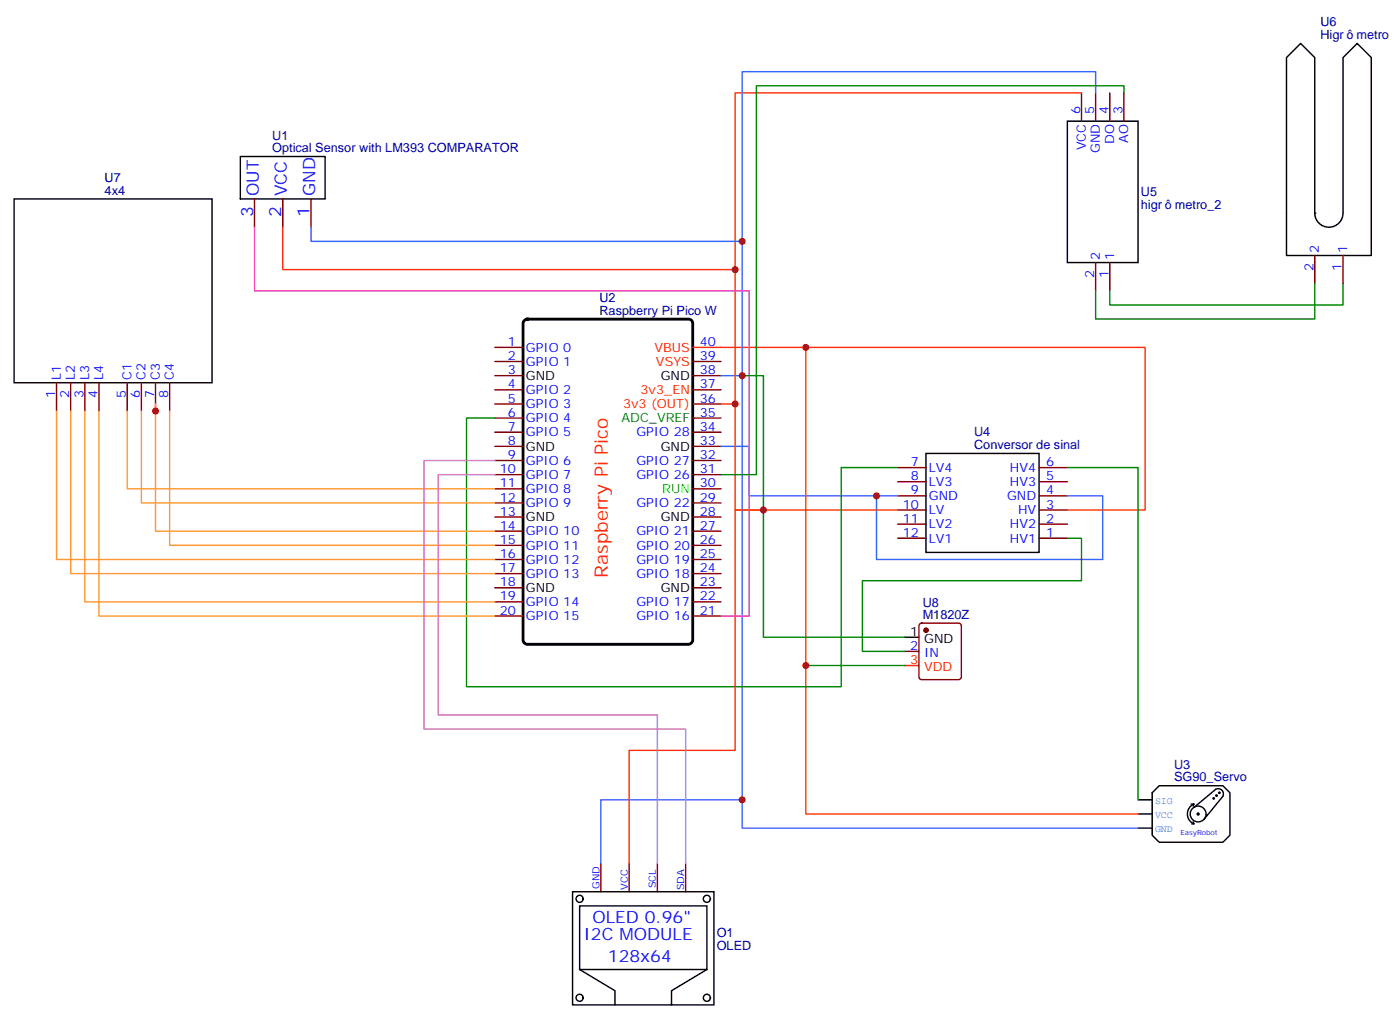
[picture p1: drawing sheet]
<svg xmlns="http://www.w3.org/2000/svg" width="349mm" height="254mm" viewBox="0 0 349 254" stroke-linecap="round" stroke-linejoin="round" font-family="sans-serif">
<g fill="none" stroke="#000" stroke-width=".35">
<path d="M321 14.4l3.6-3.6 3.5 3.6v38.8a3.5 3.5 0 0 0 3.5 3.5 3.5 3.5 0 0 0 3.5-3.5v-38.8l3.6-3.6 3.5 3.6v49.3h-21.2zM60 39.1h21.1v10.5h-21.1zM266.3 30.2h17.7v35.3h-17.7zM3.5 49.6h49.4v45.9h-49.4zM231.1 113.1h28.2v24.7h-28.2zM225.8 159h3.5M284 199.6h3.5M287.5 197.8l1.8-1.8h15.9l1.7 1.8v10.6l-1.7 1.7h-15.9l-1.8-1.7zM303 199.2l-.1-.2-.2 .2 .3 .1M303.7 198.5l-.1-.2-.2 .2 .3 .1M304.4 197.8l-.1-.2-.2 .2 .3 .1M284 203.1h3.5"/>
<path d="M284 206.6h3.5M297.2 200.6h.7M297.4 205.6h.5M297.7 205l.2 .6M297.9 200.6l-.2 .6M297.9 200.6a2.68 2.68 0 0 0-1.6 2.5 2.68 2.68 0 0 0 1.6 2.5M298.1 201.3l5.3-4.4a1.31 1.31 0 0 1 1.5 .3 1.31 1.31 0 0 1 .2 1.5l-4.7 5.8M299.2 203.1l-.2-.3-.3 .3 .3 .2h.2M301 203.1a1.98 1.98 0 0 0-3-1.7 1.98 1.98 0 0 0-.1 3.4 1.98 1.98 0 0 0 3-1.5M142.9 222.5h35.3v28.2h-35.3zM144.6 226h31.8v15.9h-31.8zM144.6 241.9l8.9 5.3v3.5"/>
<path d="M176.4 241.9l-8.8 5.3v3.5"/>
<circle cx="144.6" cy="224.3" r=".88"/>
<circle cx="176.4" cy="224.3" r=".88"/>
<circle cx="144.6" cy="249" r=".88"/>
<circle cx="176.4" cy="249" r=".88"/>
</g>
<g fill="none" stroke="#870000" stroke-width=".35">
<path d="M269.9 23.2v7M273.4 23.2v7M276.9 23.2v7M280.5 23.2v7M63.5 49.6v7.1M70.6 49.6v7.1M77.6 49.6v7.1M273.4 65.5v7.1M276.9 65.5v7.1M328.1 63.7v7.1M335.1 63.7v7.1M14.1 95.5v7.1"/>
<path d="M17.6 95.5v7.1M21.2 95.5v7.1M24.7 95.5v7.1M31.7 95.5v7.1M35.3 95.5v7.1M38.8 95.5v7.1M42.3 95.5v7.1M123.5 86.7h7M123.5 90.2h7M123.5 93.7h7M123.5 97.3h7M172.9 90.2h7"/>
<path d="M172.9 93.7h7M172.9 97.3h7M123.5 100.8h7M123.5 104.3h7M123.5 107.8h7M123.5 111.4h7M123.5 114.9h7M123.5 118.4h7M172.9 100.8h7M172.9 104.3h7M172.9 107.8h7M172.9 111.4h7"/>
<path d="M172.9 114.9h7M172.9 118.4h7M224 116.7h7.1M259.3 116.7h7M123.5 122h7M123.5 125.5h7M123.5 129h7M123.5 132.5h7M123.5 136.1h7M123.5 139.6h7M172.9 122h7M172.9 125.5h7"/>
<path d="M172.9 129h7M172.9 132.5h7M172.9 136.1h7M172.9 139.6h7M224 134.3h7.1M224 130.8h7.1M224 127.2h7.1M224 123.7h7.1M224 120.2h7.1M259.3 134.3h7M259.3 130.8h7M259.3 127.2h7"/>
<path d="M259.3 123.7h7M259.3 120.2h7M123.5 143.1h7M123.5 146.6h7M123.5 150.2h7M123.5 153.7h7M172.9 143.1h7M172.9 146.6h7M172.9 150.2h7M172.9 153.7h7M229.5 155.7l.5-.2h9.2a.71 .71 0 0 1 .7 .7v12.7a.76 .76 0 0 1-.7 .7h-9.2a.76 .76 0 0 1-.7-.7v-12.7zM225.8 162.5h3.5"/>
<path d="M149.9 215.4v7.1M157 215.4v7.1M164 215.4v7.1M171.1 215.4v7.1"/>
</g>
<path d="M130.8 80.1l.8-.5h40.2a1.06 1.06 0 0 1 1.1 1.1v79a1.13 1.13 0 0 1-1.1 1.1h-40.2a1.13 1.13 0 0 1-1.1-1.1v-79z" fill="none" stroke="#000" stroke-width=".71"/>
<path d="M172.9 86.7h7M225.8 166.1h3.5" fill="none" stroke="#f00" stroke-width=".35"/>
<circle cx="328.1" cy="53.2" r=".18" fill="#000"/>
<path d="M273.4 23.2v-5.3h-88.2v75.8M77.6 56.7v3.5h107.6M179.9 93.7h5.3v112.9h98.8M179.9 111.4h7.1v12.3h31.7M224 123.7h-5.3v15.9h56.5v-15.9h-8.9M185.2 199.6h-35.3v15.8" fill="none" stroke="#36f" stroke-width=".35"/>
<path d="M269.9 23.2h-86.5v77.6M70.6 56.7v10.6h112.8M179.9 86.7h105.9v40.5h-19.5M201.1 86.7v116.4h82.9M179.9 100.8h3.5v26.4h40.6M190.5 127.2h-7.1v60h-26.4v28.2" fill="none" stroke="#f30" stroke-width=".35"/>
<path d="M280.5 23.2v-1.8h-91.8v97h-8.8M328.1 70.8v8.8h-54.7v-7M335.1 70.8v5.3h-58.2v-3.5M185.2 93.7h5.3v65.3h35.3M123.5 104.3h-7.1v67h93.5v-54.6h14.1M266.3 116.7h17.7v82.9M266.3 134.3h3.6v10.6h-54.7v17.6h10.6M201.1 166.1h24.7" fill="none" stroke="#008700" stroke-width=".35"/>
<path d="M14.1 102.6v37h109.4M17.6 102.6v40.5h105.9M21.2 102.6v47.6h102.3M24.7 102.6v51.1h98.8M31.7 102.6v19.4h91.8M35.3 102.6v22.9h88.2M38.8 100.8v31.7h84.7M42.3 102.6v33.5h81.2" fill="none" stroke="#f93" stroke-width=".35"/>
<path d="M123.5 118.4h-14.1v60h54.6v37M123.5 114.9h-17.7v67h65.3v33.5" fill="none" stroke="#c6c" stroke-width=".35"/>
<path d="M63.5 56.7v15.9h123.5v81.1h-7.1" fill="none" stroke="#f3c" stroke-width=".35"/>
<circle cx="231.1" cy="157.2" r=".53" fill="#870000" stroke="#870000" stroke-width=".35"/>
<g fill="#c00">
<circle cx="201.1" cy="86.7" r=".88"/>
<circle cx="218.7" cy="123.7" r=".88"/>
<circle cx="185.2" cy="199.6" r=".88"/>
<circle cx="190.5" cy="127.2" r=".88"/>
<circle cx="183.4" cy="100.8" r=".88"/>
<circle cx="185.2" cy="93.7" r=".88"/>
<circle cx="183.4" cy="67.3" r=".88"/>
<circle cx="185.2" cy="60.2" r=".88"/>
<circle cx="38.8" cy="102.6" r=".88"/>
<circle cx="201.1" cy="166.1" r=".88"/>
</g>
<text font-size="4.6" fill="#f00" x="151.7" y="144.1" transform="rotate(-90 151.7 144.1)">Raspberry Pi Pico</text>
<g font-size="4.2" fill="#00f">
<text x="64.6" y="48.9" transform="rotate(-90 64.6 48.9)">OUT</text>
<text x="71.6" y="48.9" transform="rotate(-90 71.6 48.9)">VCC</text>
<text x="78.7" y="48.9" transform="rotate(-90 78.7 48.9)">GND</text>
<text x="63.1" y="54.1" transform="rotate(-90 63.1 54.1)">3</text>
<text x="70.2" y="54.1" transform="rotate(-90 70.2 54.1)">2</text>
<text x="77.3" y="54.1" transform="rotate(-90 77.3 54.1)">1</text>
<text x="147.8" y="230.3">OLED 0.96&quot;</text>
<text x="145.7" y="234.5">I2C MODULE</text>
<text x="151.7" y="240.1">128x64</text>
</g>
<g font-size="3.2" fill="#000080">
<text x="329.5" y="9.8">Higr</text>
<text x="329.5" y="6.5">U6</text>
<text x="338.5" y="9.8">metro</text>
<text x="67.9" y="34.8">U1</text>
<text x="67.9" y="38">Optical Sensor with LM393 COMPARATOR</text>
<text x="26.1" y="45.4">U7</text>
<text x="26.1" y="48.6">4x4</text>
<text x="284.7" y="52.2">higr</text>
<text x="284.7" y="49">U5</text>
<text x="293.2" y="52.2">metro_2</text>
<text x="149.6" y="75.4">U2</text>
<text x="149.6" y="78.6">Raspberry Pi Pico W</text>
<text x="243.1" y="112.1">Conversor de sinal</text>
<text x="243.1" y="108.9">U4</text>
<text x="230.2" y="154.4">M1820Z</text>
<text x="230.2" y="151.4">U8</text>
<text x="293" y="191.8">U3</text>
<text x="293" y="195">SG90_Servo</text>
<text x="178.9" y="233.8">O1</text>
<text x="178.9" y="237">OLED</text>
</g>
<g font-size="3.2" fill="#00f">
<text x="269.5" y="28.5" transform="rotate(-90 269.5 28.5)">6</text>
<text x="273" y="28.5" transform="rotate(-90 273 28.5)">5</text>
<text x="276.6" y="28.5" transform="rotate(-90 276.6 28.5)">4</text>
<text x="280.1" y="28.5" transform="rotate(-90 280.1 28.5)">3</text>
<text x="278" y="35.9" transform="rotate(-90 278 35.9)">DO</text>
<text x="281.5" y="35.6" transform="rotate(-90 281.5 35.6)">AO</text>
<text x="270.9" y="37.5" transform="rotate(-90 270.9 37.5)">VCC</text>
<text x="274.5" y="38.2" transform="rotate(-90 274.5 38.2)">GND</text>
<text x="274.5" y="64.8" transform="rotate(-90 274.5 64.8)">2</text>
<text x="278" y="64.8" transform="rotate(-90 278 64.8)">1</text>
<text x="329.1" y="63" transform="rotate(-90 329.1 63)">2</text>
<text x="336.2" y="63" transform="rotate(-90 336.2 63)">1</text>
<text x="273" y="69.3" transform="rotate(-90 273 69.3)">2</text>
<text x="276.6" y="69.3" transform="rotate(-90 276.6 69.3)">1</text>
<text x="327.7" y="67.5" transform="rotate(-90 327.7 67.5)">2</text>
<text x="334.8" y="67.5" transform="rotate(-90 334.8 67.5)">1</text>
<text x="126.7" y="86.3">1</text>
<text x="126.7" y="89.9">2</text>
<text x="131.2" y="87.7">GPIO 0</text>
<text x="174.6" y="89.9">39</text>
<text x="174.6" y="86.3">40</text>
<text x="15.2" y="94.8" transform="rotate(-90 15.2 94.8)">L1</text>
<text x="18.7" y="94.8" transform="rotate(-90 18.7 94.8)">L2</text>
<text x="22.2" y="94.8" transform="rotate(-90 22.2 94.8)">L3</text>
<text x="25.8" y="94.8" transform="rotate(-90 25.8 94.8)">L4</text>
<text x="32.8" y="94.8" transform="rotate(-90 32.8 94.8)">C1</text>
<text x="36.3" y="94.8" transform="rotate(-90 36.3 94.8)">C2</text>
<text x="39.9" y="94.8" transform="rotate(-90 39.9 94.8)">C3</text>
<text x="43.4" y="94.8" transform="rotate(-90 43.4 94.8)">C4</text>
<text x="126.7" y="93.4">3</text>
<text x="131.2" y="91.3">GPIO 1</text>
<text x="174.6" y="93.4">38</text>
<text x="13.8" y="99.3" transform="rotate(-90 13.8 99.3)">1</text>
<text x="17.3" y="99.3" transform="rotate(-90 17.3 99.3)">2</text>
<text x="20.8" y="99.3" transform="rotate(-90 20.8 99.3)">3</text>
<text x="24.3" y="99.3" transform="rotate(-90 24.3 99.3)">4</text>
<text x="31.4" y="99.3" transform="rotate(-90 31.4 99.3)">5</text>
<text x="34.9" y="99.3" transform="rotate(-90 34.9 99.3)">6</text>
<text x="38.5" y="99.3" transform="rotate(-90 38.5 99.3)">7</text>
<text x="42" y="99.3" transform="rotate(-90 42 99.3)">8</text>
<text x="126.7" y="96.9">4</text>
<text x="126.7" y="100.4">5</text>
<text x="131.2" y="98.3">GPIO 2</text>
<text x="131.2" y="101.8">GPIO 3</text>
<text x="174.6" y="100.4">36</text>
<text x="174.6" y="96.9">37</text>
<text x="126.7" y="104">6</text>
<text x="126.7" y="107.5">7</text>
<text x="131.2" y="105.4">GPIO 4</text>
<text x="174.6" y="107.5">34</text>
<text x="174.6" y="104">35</text>
<text x="126.7" y="111">8</text>
<text x="131.2" y="108.9">GPIO 5</text>
<text x="158.8" y="108.9">GPIO 28</text>
<text x="174.6" y="111">33</text>
<text x="124.7" y="118.1">10</text>
<text x="126.7" y="114.5">9</text>
<text x="131.2" y="116">GPIO 6</text>
<text x="131.2" y="119.5">GPIO 7</text>
<text x="158.8" y="119.5">GPIO 26</text>
<text x="158.8" y="116">GPIO 27</text>
<text x="174.6" y="118.1">31</text>
<text x="174.6" y="114.5">32</text>
<text x="227.3" y="116.3">7</text>
<text x="227.3" y="119.8">8</text>
<text x="231.8" y="117.7">LV4</text>
<text x="252" y="117.7">HV4</text>
<text x="261.1" y="119.8">5</text>
<text x="261.1" y="116.3">6</text>
<text x="124.7" y="121.6">11</text>
<text x="124.7" y="125.1">12</text>
<text x="131.2" y="123">GPIO 8</text>
<text x="174.6" y="125.1">29</text>
<text x="174.6" y="121.6">30</text>
<text x="227.3" y="123.4">9</text>
<text x="231.8" y="121.2">LV3</text>
<text x="231.8" y="124.8">GND</text>
<text x="251.3" y="124.8">GND</text>
<text x="252" y="121.2">HV3</text>
<text x="261.1" y="123.4">4</text>
<text x="124.7" y="128.7">13</text>
<text x="131.2" y="126.5">GPIO 9</text>
<text x="158.8" y="126.5">GPIO 22</text>
<text x="174.6" y="128.7">28</text>
<text x="225.3" y="126.9">10</text>
<text x="225.3" y="130.4">11</text>
<text x="231.8" y="128.3">LV</text>
<text x="231.8" y="131.8">LV2</text>
<text x="252" y="131.8">HV2</text>
<text x="254" y="128.3">HV</text>
<text x="261.1" y="130.4">2</text>
<text x="261.1" y="126.9">3</text>
<text x="124.7" y="132.2">14</text>
<text x="124.7" y="135.7">15</text>
<text x="131.2" y="133.6">GPIO 10</text>
<text x="131.2" y="137.1">GPIO 11</text>
<text x="158.8" y="137.1">GPIO 20</text>
<text x="158.8" y="133.6">GPIO 21</text>
<text x="174.6" y="135.7">26</text>
<text x="174.6" y="132.2">27</text>
<text x="225.3" y="133.9">12</text>
<text x="231.8" y="135.4">LV1</text>
<text x="252" y="135.4">HV1</text>
<text x="261.1" y="133.9">1</text>
<text x="124.7" y="139.2">16</text>
<text x="124.7" y="142.8">17</text>
<text x="131.2" y="140.7">GPIO 12</text>
<text x="158.8" y="140.7">GPIO 19</text>
<text x="174.6" y="142.8">24</text>
<text x="174.6" y="139.2">25</text>
<text x="124.7" y="146.3">18</text>
<text x="124.7" y="149.8">19</text>
<text x="131.2" y="144.2">GPIO 13</text>
<text x="158.8" y="144.2">GPIO 18</text>
<text x="174.6" y="149.8">22</text>
<text x="174.6" y="146.3">23</text>
<text x="124.7" y="153.4">20</text>
<text x="131.2" y="151.2">GPIO 14</text>
<text x="131.2" y="154.8">GPIO 15</text>
<text x="158.8" y="154.8">GPIO 16</text>
<text x="158.8" y="151.2">GPIO 17</text>
<text x="174.6" y="153.4">21</text>
<text x="227.1" y="162.2">2</text>
<text x="230.6" y="163.9">IN</text>
</g>
<g font-size="3.2" fill="#f00">
<text x="163.3" y="87.7">VBUS</text>
<text x="163.7" y="91.3">VSYS</text>
<text x="155.5" y="101.8">3v3 (OUT)</text>
<text x="159.9" y="98.3">3v3_EN</text>
<text x="227.1" y="165.7">3</text>
<text x="230.6" y="167.5">VDD</text>
</g>
<g font-size="3.2">
<text x="131.2" y="94.8">GND</text>
<text x="164.9" y="94.8">GND</text>
<text x="131.2" y="112.4">GND</text>
<text x="164.9" y="112.4">GND</text>
<text x="131.2" y="130.1">GND</text>
<text x="164.9" y="130.1">GND</text>
<text x="131.2" y="147.7">GND</text>
<text x="164.9" y="147.7">GND</text>
<text x="227.1" y="158.6">1</text>
<text x="230.6" y="160.4">GND</text>
</g>
<text font-size="3.2" fill="#060" x="155.1" y="105.4">ADC_VREF</text>
<text font-size="3.2" fill="#0f0" x="165.3" y="123">RUN</text>
<g font-size="2.5" fill="#29abe2">
<text x="288.2" y="200.6">SIG</text>
<text x="288.2" y="204.2">VCC</text>
<text x="288.2" y="207.7">GND</text>
</g>
<g font-size="2.5" fill="#00f">
<text x="149.6" y="221.8" transform="rotate(-90 149.6 221.8)">GND</text>
<text x="156.6" y="222" transform="rotate(-90 156.6 222)">VCC</text>
<text x="163.7" y="221.6" transform="rotate(-90 163.7 221.6)">SCL</text>
<text x="170.7" y="222.1" transform="rotate(-90 170.7 222.1)">SDA</text>
</g>
<text font-size="1.8" fill="#00f" x="294.6" y="208.4">EasyRobot</text>
</svg>
